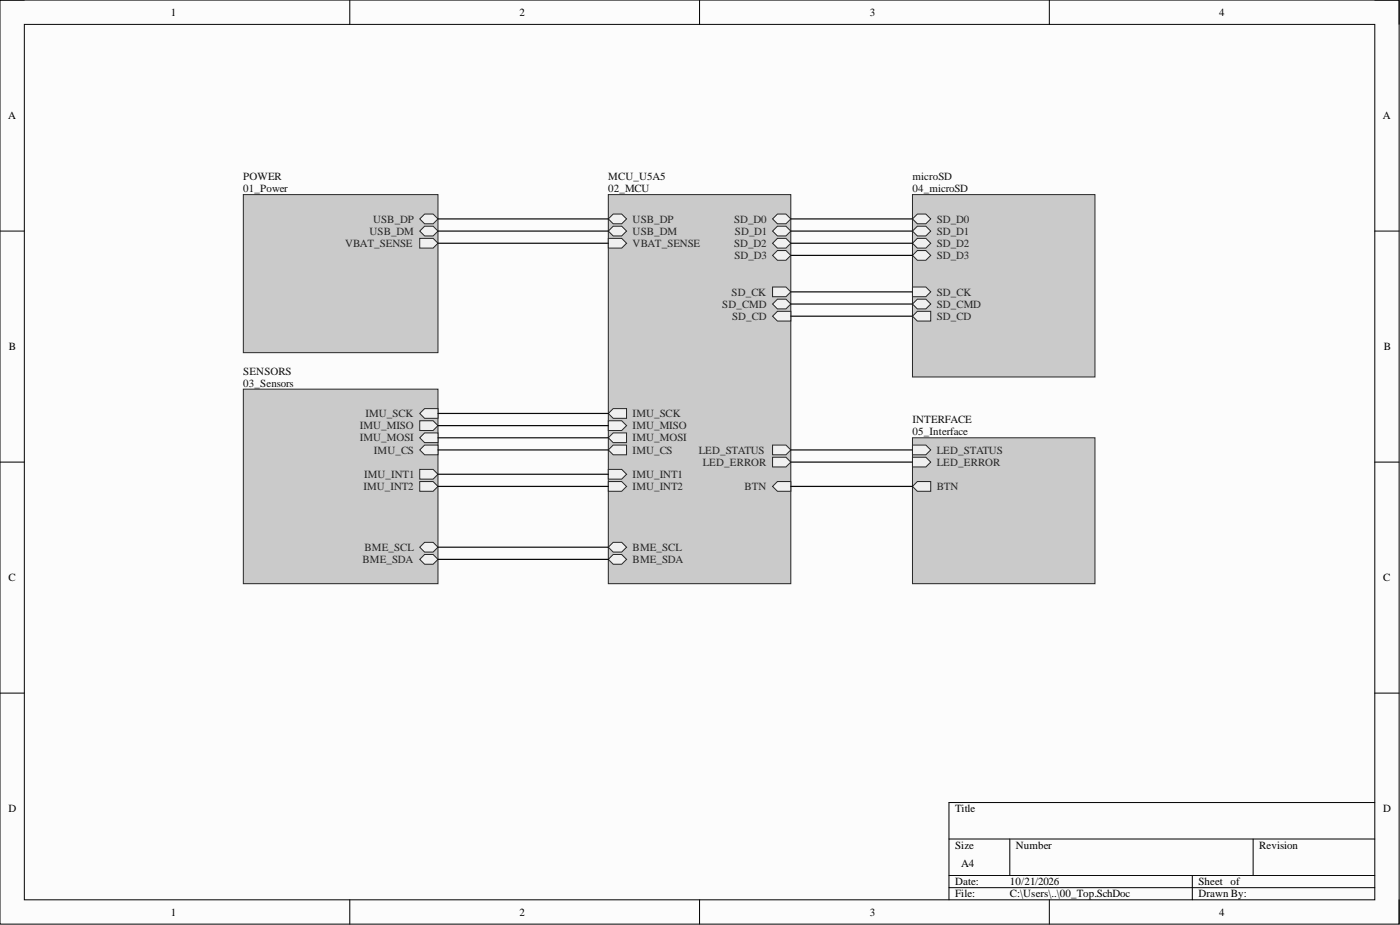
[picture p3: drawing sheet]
<svg xmlns="http://www.w3.org/2000/svg" width="292mm" height="193mm" viewBox="0 0 292 193" stroke-linecap="round" stroke-linejoin="round" font-family="sans-serif">
<path d="M0 0h291.9v192.8h-291.9z" fill-rule="evenodd" fill="#fcfcfc"/>
<path d="M0 0h291.9v192.8h-291.9z" fill="none" stroke="#000" stroke-width=".21"/>
<path d="M5.1 5.1h281.7v182.6h-281.7z" fill-rule="evenodd" fill="#fcfcfc"/>
<g fill="none" stroke="#000" stroke-width=".21">
<path d="M0 0h5.1M5.1 5.1h281.7v182.6h-281.7zM73 0v5.1M146 0v5.1M218.9 0v5.1M286.8 0h5.1v5.1M0 48.2h5.1M286.8 48.2h5.1M0 96.4h5.1M286.8 96.4h5.1M0 144.6h5.1M286.8 144.6h5.1"/>
<path d="M198 175h88.8M210.7 175v7.6M261.5 175v7.6M286.8 167.4h-88.8v20.3M73 187.7v5.1M146 187.7v5.1M198 182.6h88.8M198 185.2h88.8M218.9 187.7v5.1M248.8 182.6v5.1M291.9 187.7v5.1"/>
</g>
<path d="M126.9 40.6h38.1v81.2h-38.1z" fill-rule="evenodd" fill="#cacaca"/>
<path d="M126.9 40.6h38.1v81.2h-38.1z" fill="none" stroke="#262626" stroke-width=".21"/>
<path d="M161.2 92.8h2.8l1 1.1-1 1h-2.8z" fill-rule="evenodd" fill="#f0f0f0"/>
<path d="M161.2 92.8h2.8l1 1.1-1 1h-2.8z" fill="none" stroke="#262626" stroke-width=".21"/>
<path d="M161.2 95.4h2.8l1 1-1 1h-2.8z" fill-rule="evenodd" fill="#f0f0f0"/>
<path d="M161.2 95.4h2.8l1 1-1 1h-2.8z" fill="none" stroke="#262626" stroke-width=".21"/>
<path d="M161.2 101.5l1-1h2.8v2h-2.8z" fill-rule="evenodd" fill="#f0f0f0"/>
<path d="M161.2 101.5l1-1h2.8v2h-2.8z" fill="none" stroke="#262626" stroke-width=".21"/>
<path d="M161.2 45.7l1-1h1.8l1 1-1 1h-1.8z" fill-rule="evenodd" fill="#f0f0f0"/>
<path d="M161.2 45.7l1-1h1.8l1 1-1 1h-1.8z" fill="none" stroke="#262626" stroke-width=".21"/>
<path d="M161.2 48.2l1-1h1.8l1 1-1 1h-1.8z" fill-rule="evenodd" fill="#f0f0f0"/>
<path d="M161.2 48.2l1-1h1.8l1 1-1 1h-1.8z" fill="none" stroke="#262626" stroke-width=".21"/>
<path d="M161.2 50.7l1-1h1.8l1 1-1 1.1h-1.8z" fill-rule="evenodd" fill="#f0f0f0"/>
<path d="M161.2 50.7l1-1h1.8l1 1-1 1.1h-1.8z" fill="none" stroke="#262626" stroke-width=".21"/>
<path d="M161.2 53.3l1-1h1.8l1 1-1 1h-1.8z" fill-rule="evenodd" fill="#f0f0f0"/>
<path d="M161.2 53.3l1-1h1.8l1 1-1 1h-1.8z" fill="none" stroke="#262626" stroke-width=".21"/>
<path d="M161.2 59.9h2.8l1 1-1 1h-2.8z" fill-rule="evenodd" fill="#f0f0f0"/>
<path d="M161.2 59.9h2.8l1 1-1 1h-2.8z" fill="none" stroke="#262626" stroke-width=".21"/>
<path d="M161.2 63.4l1-1h1.8l1 1-1 1h-1.8z" fill-rule="evenodd" fill="#f0f0f0"/>
<path d="M161.2 63.4l1-1h1.8l1 1-1 1h-1.8z" fill="none" stroke="#262626" stroke-width=".21"/>
<path d="M161.2 66l1-1.1h2.8v2.1h-2.8z" fill-rule="evenodd" fill="#f0f0f0"/>
<path d="M161.2 66l1-1.1h2.8v2.1h-2.8z" fill="none" stroke="#262626" stroke-width=".21"/>
<path d="M126.9 116.7l1-1h1.8l1 1-1 1h-1.8z" fill-rule="evenodd" fill="#f0f0f0"/>
<path d="M126.9 116.7l1-1h1.8l1 1-1 1h-1.8z" fill="none" stroke="#262626" stroke-width=".21"/>
<path d="M126.9 114.2l1-1.1h1.8l1 1.1-1 1h-1.8z" fill-rule="evenodd" fill="#f0f0f0"/>
<path d="M126.9 114.2l1-1.1h1.8l1 1.1-1 1h-1.8z" fill="none" stroke="#262626" stroke-width=".21"/>
<path d="M126.9 45.7l1-1h1.8l1 1-1 1h-1.8z" fill-rule="evenodd" fill="#f0f0f0"/>
<path d="M126.9 45.7l1-1h1.8l1 1-1 1h-1.8z" fill="none" stroke="#262626" stroke-width=".21"/>
<path d="M126.9 48.2l1-1h1.8l1 1-1 1h-1.8z" fill-rule="evenodd" fill="#f0f0f0"/>
<path d="M126.9 48.2l1-1h1.8l1 1-1 1h-1.8z" fill="none" stroke="#262626" stroke-width=".21"/>
<path d="M126.9 49.7h2.8l1 1-1 1.1h-2.8z" fill-rule="evenodd" fill="#f0f0f0"/>
<path d="M126.9 49.7h2.8l1 1-1 1.1h-2.8z" fill="none" stroke="#262626" stroke-width=".21"/>
<path d="M126.9 86.3l1-1.1h2.8v2.1h-2.8z" fill-rule="evenodd" fill="#f0f0f0"/>
<path d="M126.9 86.3l1-1.1h2.8v2.1h-2.8z" fill="none" stroke="#262626" stroke-width=".21"/>
<path d="M126.9 87.8h2.8l1 1-1 1h-2.8z" fill-rule="evenodd" fill="#f0f0f0"/>
<path d="M126.9 87.8h2.8l1 1-1 1h-2.8z" fill="none" stroke="#262626" stroke-width=".21"/>
<path d="M126.9 91.3l1-1h2.8v2h-2.8z" fill-rule="evenodd" fill="#f0f0f0"/>
<path d="M126.9 91.3l1-1h2.8v2h-2.8z" fill="none" stroke="#262626" stroke-width=".21"/>
<path d="M126.9 93.9l1-1.1h2.8v2.1h-2.8z" fill-rule="evenodd" fill="#f0f0f0"/>
<path d="M126.9 93.9l1-1.1h2.8v2.1h-2.8z" fill="none" stroke="#262626" stroke-width=".21"/>
<path d="M126.9 97.9h2.8l1 1-1 1.1h-2.8z" fill-rule="evenodd" fill="#f0f0f0"/>
<path d="M126.9 97.9h2.8l1 1-1 1.1h-2.8z" fill="none" stroke="#262626" stroke-width=".21"/>
<path d="M126.9 100.5h2.8l1 1-1 1h-2.8z" fill-rule="evenodd" fill="#f0f0f0"/>
<path d="M126.9 100.5h2.8l1 1-1 1h-2.8z" fill="none" stroke="#262626" stroke-width=".21"/>
<path d="M190.4 40.6h38.1v38h-38.1z" fill-rule="evenodd" fill="#cacaca"/>
<path d="M190.4 40.6h38.1v38h-38.1z" fill="none" stroke="#262626" stroke-width=".21"/>
<path d="M190.4 45.7l1-1h1.8l1 1-1 1h-1.8z" fill-rule="evenodd" fill="#f0f0f0"/>
<path d="M190.4 45.7l1-1h1.8l1 1-1 1h-1.8z" fill="none" stroke="#262626" stroke-width=".21"/>
<path d="M190.4 48.2l1-1h1.8l1 1-1 1h-1.8z" fill-rule="evenodd" fill="#f0f0f0"/>
<path d="M190.4 48.2l1-1h1.8l1 1-1 1h-1.8z" fill="none" stroke="#262626" stroke-width=".21"/>
<path d="M190.4 50.7l1-1h1.8l1 1-1 1.1h-1.8z" fill-rule="evenodd" fill="#f0f0f0"/>
<path d="M190.4 50.7l1-1h1.8l1 1-1 1.1h-1.8z" fill="none" stroke="#262626" stroke-width=".21"/>
<path d="M190.4 53.3l1-1h1.8l1 1-1 1h-1.8z" fill-rule="evenodd" fill="#f0f0f0"/>
<path d="M190.4 53.3l1-1h1.8l1 1-1 1h-1.8z" fill="none" stroke="#262626" stroke-width=".21"/>
<path d="M190.4 59.9h2.8l1 1-1 1h-2.8z" fill-rule="evenodd" fill="#f0f0f0"/>
<path d="M190.4 59.9h2.8l1 1-1 1h-2.8z" fill="none" stroke="#262626" stroke-width=".21"/>
<path d="M190.4 63.4l1-1h1.8l1 1-1 1h-1.8z" fill-rule="evenodd" fill="#f0f0f0"/>
<path d="M190.4 63.4l1-1h1.8l1 1-1 1h-1.8z" fill="none" stroke="#262626" stroke-width=".21"/>
<path d="M190.4 66l1-1.1h2.8v2.1h-2.8z" fill-rule="evenodd" fill="#f0f0f0"/>
<path d="M190.4 66l1-1.1h2.8v2.1h-2.8z" fill="none" stroke="#262626" stroke-width=".21"/>
<path d="M190.4 91.3h38.1v30.5h-38.1z" fill-rule="evenodd" fill="#cacaca"/>
<path d="M190.4 91.3h38.1v30.5h-38.1z" fill="none" stroke="#262626" stroke-width=".21"/>
<path d="M190.4 92.8h2.8l1 1.1-1 1h-2.8z" fill-rule="evenodd" fill="#f0f0f0"/>
<path d="M190.4 92.8h2.8l1 1.1-1 1h-2.8z" fill="none" stroke="#262626" stroke-width=".21"/>
<path d="M190.4 95.4h2.8l1 1-1 1h-2.8z" fill-rule="evenodd" fill="#f0f0f0"/>
<path d="M190.4 95.4h2.8l1 1-1 1h-2.8z" fill="none" stroke="#262626" stroke-width=".21"/>
<path d="M190.4 101.5l1-1h2.8v2h-2.8z" fill-rule="evenodd" fill="#f0f0f0"/>
<path d="M190.4 101.5l1-1h2.8v2h-2.8z" fill="none" stroke="#262626" stroke-width=".21"/>
<path d="M50.8 81.2h40.6v40.6h-40.6z" fill-rule="evenodd" fill="#cacaca"/>
<path d="M50.8 81.2h40.6v40.6h-40.6z" fill="none" stroke="#262626" stroke-width=".21"/>
<path d="M87.6 116.7l1-1h1.8l1 1-1 1h-1.8z" fill-rule="evenodd" fill="#f0f0f0"/>
<path d="M87.6 116.7l1-1h1.8l1 1-1 1h-1.8z" fill="none" stroke="#262626" stroke-width=".21"/>
<path d="M87.6 114.2l1-1.1h1.8l1 1.1-1 1h-1.8z" fill-rule="evenodd" fill="#f0f0f0"/>
<path d="M87.6 114.2l1-1.1h1.8l1 1.1-1 1h-1.8z" fill="none" stroke="#262626" stroke-width=".21"/>
<path d="M87.6 100.5h2.8l1 1-1 1h-2.8z" fill-rule="evenodd" fill="#f0f0f0"/>
<path d="M87.6 100.5h2.8l1 1-1 1h-2.8z" fill="none" stroke="#262626" stroke-width=".21"/>
<path d="M87.6 97.9h2.8l1 1-1 1.1h-2.8z" fill-rule="evenodd" fill="#f0f0f0"/>
<path d="M87.6 97.9h2.8l1 1-1 1.1h-2.8z" fill="none" stroke="#262626" stroke-width=".21"/>
<path d="M87.6 93.9l1-1.1h2.8v2.1h-2.8z" fill-rule="evenodd" fill="#f0f0f0"/>
<path d="M87.6 93.9l1-1.1h2.8v2.1h-2.8z" fill="none" stroke="#262626" stroke-width=".21"/>
<path d="M87.6 91.3l1-1h2.8v2h-2.8z" fill-rule="evenodd" fill="#f0f0f0"/>
<path d="M87.6 91.3l1-1h2.8v2h-2.8z" fill="none" stroke="#262626" stroke-width=".21"/>
<path d="M87.6 86.3l1-1.1h2.8v2.1h-2.8z" fill-rule="evenodd" fill="#f0f0f0"/>
<path d="M87.6 86.3l1-1.1h2.8v2.1h-2.8z" fill="none" stroke="#262626" stroke-width=".21"/>
<path d="M87.6 87.8h2.8l1 1-1 1h-2.8z" fill-rule="evenodd" fill="#f0f0f0"/>
<path d="M87.6 87.8h2.8l1 1-1 1h-2.8z" fill="none" stroke="#262626" stroke-width=".21"/>
<path d="M50.8 40.6h40.6v33h-40.6z" fill-rule="evenodd" fill="#cacaca"/>
<path d="M50.8 40.6h40.6v33h-40.6z" fill="none" stroke="#262626" stroke-width=".21"/>
<path d="M87.6 45.7l1-1h1.8l1 1-1 1h-1.8z" fill-rule="evenodd" fill="#f0f0f0"/>
<path d="M87.6 45.7l1-1h1.8l1 1-1 1h-1.8z" fill="none" stroke="#262626" stroke-width=".21"/>
<path d="M87.6 48.2l1-1h1.8l1 1-1 1h-1.8z" fill-rule="evenodd" fill="#f0f0f0"/>
<path d="M87.6 48.2l1-1h1.8l1 1-1 1h-1.8z" fill="none" stroke="#262626" stroke-width=".21"/>
<path d="M87.6 49.7h2.8l1 1-1 1.1h-2.8z" fill-rule="evenodd" fill="#f0f0f0"/>
<path d="M87.6 49.7h2.8l1 1-1 1.1h-2.8z" fill="none" stroke="#262626" stroke-width=".21"/>
<g fill="none" stroke="#0e0e0e" stroke-width=".25">
<path d="M91.4 45.7h35.5M91.4 48.2h35.5M91.4 50.7h35.5M165 45.7h25.4M165 48.2h25.4M165 50.7h25.4M165 53.3h25.4M165 66h25.4M165 63.4h25.4M165 60.9h25.4M91.4 86.3h35.5M91.4 88.8h35.5"/>
<path d="M91.4 91.3h35.5M91.4 93.9h35.5M91.4 98.9h35.5M165 93.9h25.4M165 96.4h25.4M91.4 101.5h35.5M91.4 114.2h35.5M91.4 116.7h35.5M165 101.5h25.4"/>
</g>
<g font-size="2.3">
<text x="35.6" y="3.3">1</text>
<text x="108.4" y="3.3">2</text>
<text x="181.5" y="3.3">3</text>
<text x="254.3" y="3.3">4</text>
<text x="1.7" y="24.9">A</text>
<text x="288.5" y="24.9">A</text>
<text x="1.9" y="73.1">B</text>
<text x="288.7" y="73.1">B</text>
<text x="1.8" y="121.3">C</text>
<text x="288.6" y="121.3">C</text>
<text x="1.8" y="169.5">D</text>
<text x="199.3" y="169.5">Title</text>
<text x="288.6" y="169.5">D</text>
<text x="199.3" y="177.1">Size</text>
<text x="212" y="177.1">Number</text>
<text x="262.7" y="177.1">Revision</text>
<text x="199.3" y="184.7">Date:</text>
<text x="200.5" y="180.9">A4</text>
<text x="210.7" y="184.7">10/21/2026</text>
<text x="250" y="184.7">Sheet of</text>
<text x="35.6" y="191">1</text>
<text x="108.4" y="191">2</text>
<text x="181.5" y="191">3</text>
<text x="199.3" y="187.2">File:</text>
<text x="210.7" y="187.2">C:\Users\..\00_Top.SchDoc</text>
<text x="250" y="187.2">Drawn By:</text>
<text x="254.3" y="191">4</text>
</g>
<g font-size="2.3" fill="#0e0e0e">
<text x="50.8" y="37.6">POWER</text>
<text x="50.8" y="40.1">01_Power</text>
<text x="126.9" y="37.6">MCU_U5A5</text>
<text x="126.9" y="40.1">02_MCU</text>
<text x="190.4" y="37.6">microSD</text>
<text x="190.4" y="40.1">04_microSD</text>
<text x="50.8" y="78.1">SENSORS</text>
<text x="50.8" y="80.7">03_Sensors</text>
<text x="190.4" y="88.3">INTERFACE</text>
<text x="190.4" y="90.8">05_Interface</text>
</g>
<g font-size="2.3" fill="#262626">
<text x="77.8" y="46.4">USB_DP</text>
<text x="132" y="46.4">USB_DP</text>
<text x="153.2" y="46.4">SD_D0</text>
<text x="195.5" y="46.4">SD_D0</text>
<text x="72" y="51.5">VBAT_SENSE</text>
<text x="77.1" y="49">USB_DM</text>
<text x="132" y="49">USB_DM</text>
<text x="132" y="51.5">VBAT_SENSE</text>
<text x="153.2" y="51.5">SD_D2</text>
<text x="153.3" y="49">SD_D1</text>
<text x="195.5" y="49">SD_D1</text>
<text x="195.5" y="51.5">SD_D2</text>
<text x="153.2" y="54">SD_D3</text>
<text x="195.5" y="54">SD_D3</text>
<text x="150.7" y="64.2">SD_CMD</text>
<text x="152.6" y="61.7">SD_CK</text>
<text x="195.5" y="61.7">SD_CK</text>
<text x="195.5" y="64.2">SD_CMD</text>
<text x="152.7" y="66.7">SD_CD</text>
<text x="195.5" y="66.7">SD_CD</text>
<text x="75.1" y="89.6">IMU_MISO</text>
<text x="76.2" y="87">IMU_SCK</text>
<text x="132" y="87">IMU_SCK</text>
<text x="132" y="89.6">IMU_MISO</text>
<text x="75.1" y="92.1">IMU_MOSI</text>
<text x="78" y="94.6">IMU_CS</text>
<text x="132" y="92.1">IMU_MOSI</text>
<text x="132" y="94.6">IMU_CS</text>
<text x="145.8" y="94.6">LED_STATUS</text>
<text x="195.5" y="94.6">LED_STATUS</text>
<text x="76" y="99.7">IMU_INT1</text>
<text x="132" y="99.7">IMU_INT1</text>
<text x="146.6" y="97.2">LED_ERROR</text>
<text x="195.5" y="97.2">LED_ERROR</text>
<text x="75.8" y="102.2">IMU_INT2</text>
<text x="132" y="102.2">IMU_INT2</text>
<text x="155.4" y="102.2">BTN</text>
<text x="195.5" y="102.2">BTN</text>
<text x="75.6" y="117.5">BME_SDA</text>
<text x="76.1" y="114.9">BME_SCL</text>
<text x="132" y="117.5">BME_SDA</text>
<text x="132" y="114.9">BME_SCL</text>
</g>
</svg>
